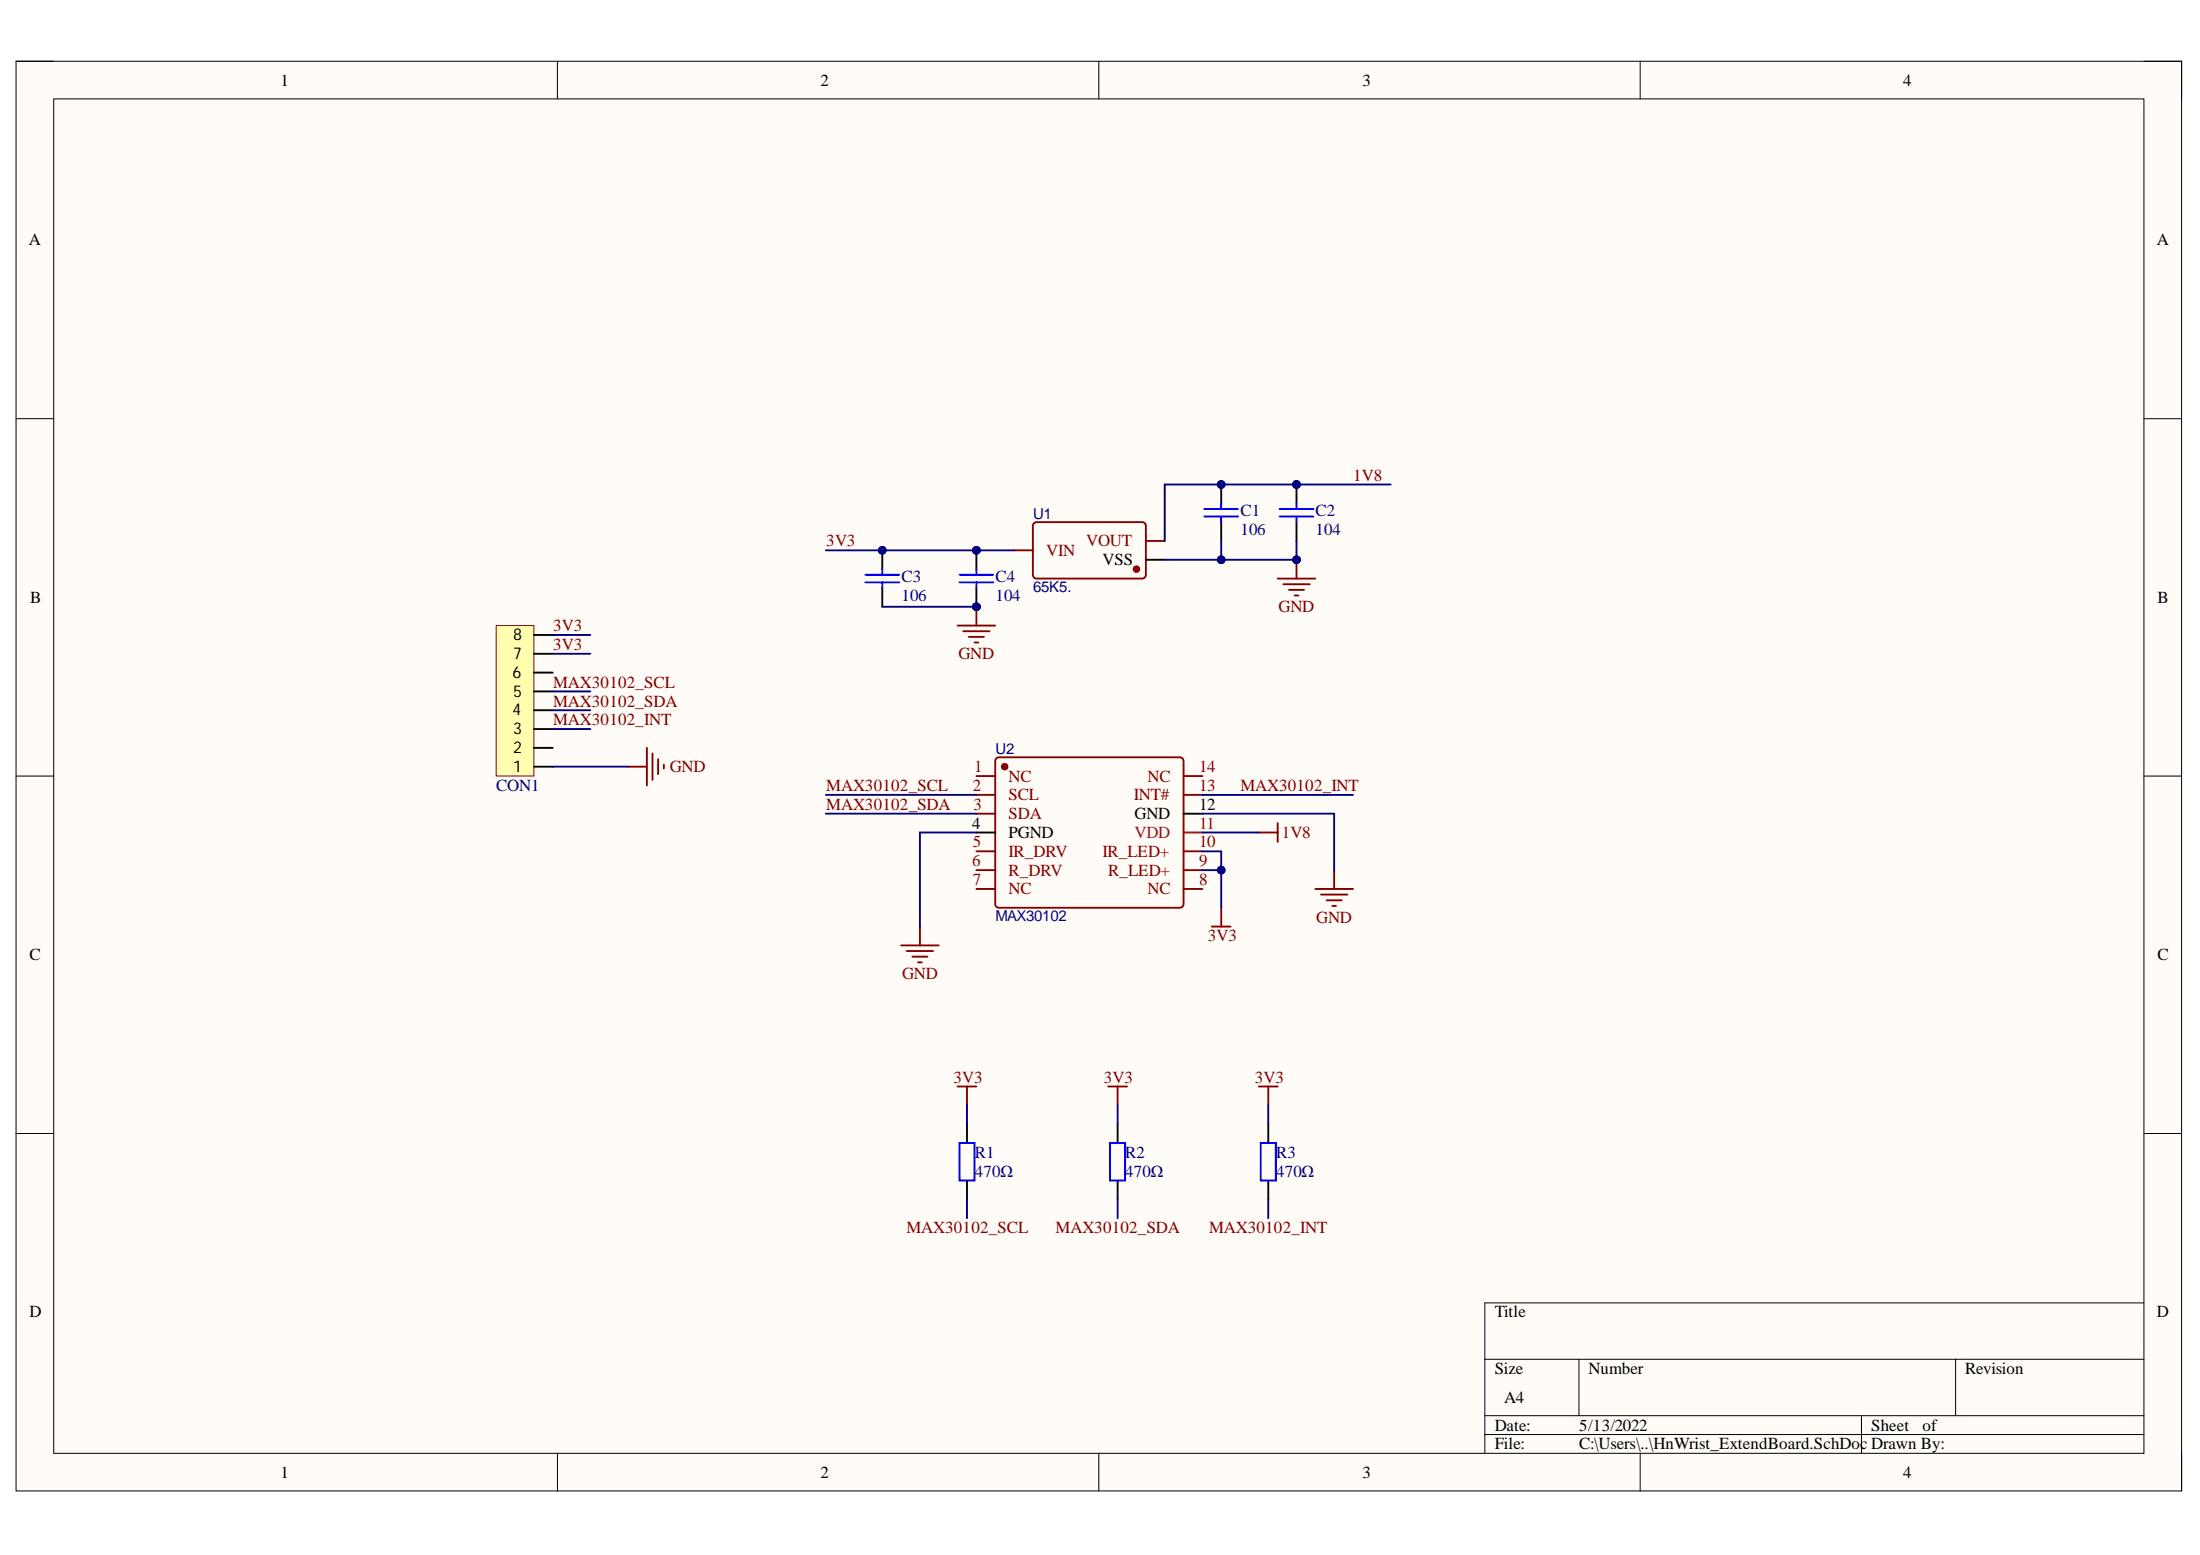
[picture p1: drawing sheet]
# Altium project HnWrist_ExtendBoard.PrjPcb
1 sheet, 10 parts. Net scope: global (net labels, ports and power ports of the same name join across sheets).
Board file: HnWrist_ExtendBoard.PcbDoc

## Sheet HnWrist_ExtendBoard.SchDoc
size A4

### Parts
C1  106  [0603C]
C2  104  [0603C]
C3  106  [0603C]
C4  104  [0603C]
CON1  FFC_0.5_8  [FFC_0.5_8]  (value not drawn)
R1  470Ω  [LC-0603_R]
R2  470Ω  [LC-0603_R]
R3  470Ω  [LC-0603_R]
U1  65K5.  [SOT-23-3_L2.9-W1.3-P1.90-LS2.4-BR]
U2  MAX30102  [SENSOR-SMD_MAX30102]

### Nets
1V8: C1.2 C2.2 U1.2(VOUT) U2.11(VDD)
3V3: C3.2 C4.2 CON1.7 CON1.8 R1.2 R2.1 R3.1 U1.3(VIN) U2.9(R_LED+) U2.10(IR_LED+)
GND: C1.1 C2.1 C3.1 C4.1 CON1.1 U1.1(VSS) U2.4(PGND) U2.12(GND)
MAX30102_INT: CON1.3 R3.2 U2.13(INT#)
MAX30102_SCL: CON1.5 R1.1 U2.2(SCL)
MAX30102_SDA: CON1.4 R2.2 U2.3(SDA)

Not connected (* = marked no-connect by the designer): CON1 2 6; U2 1(NC) 5(IR_DRV) 6(R_DRV) 7(NC) 8(NC) 14(NC)
